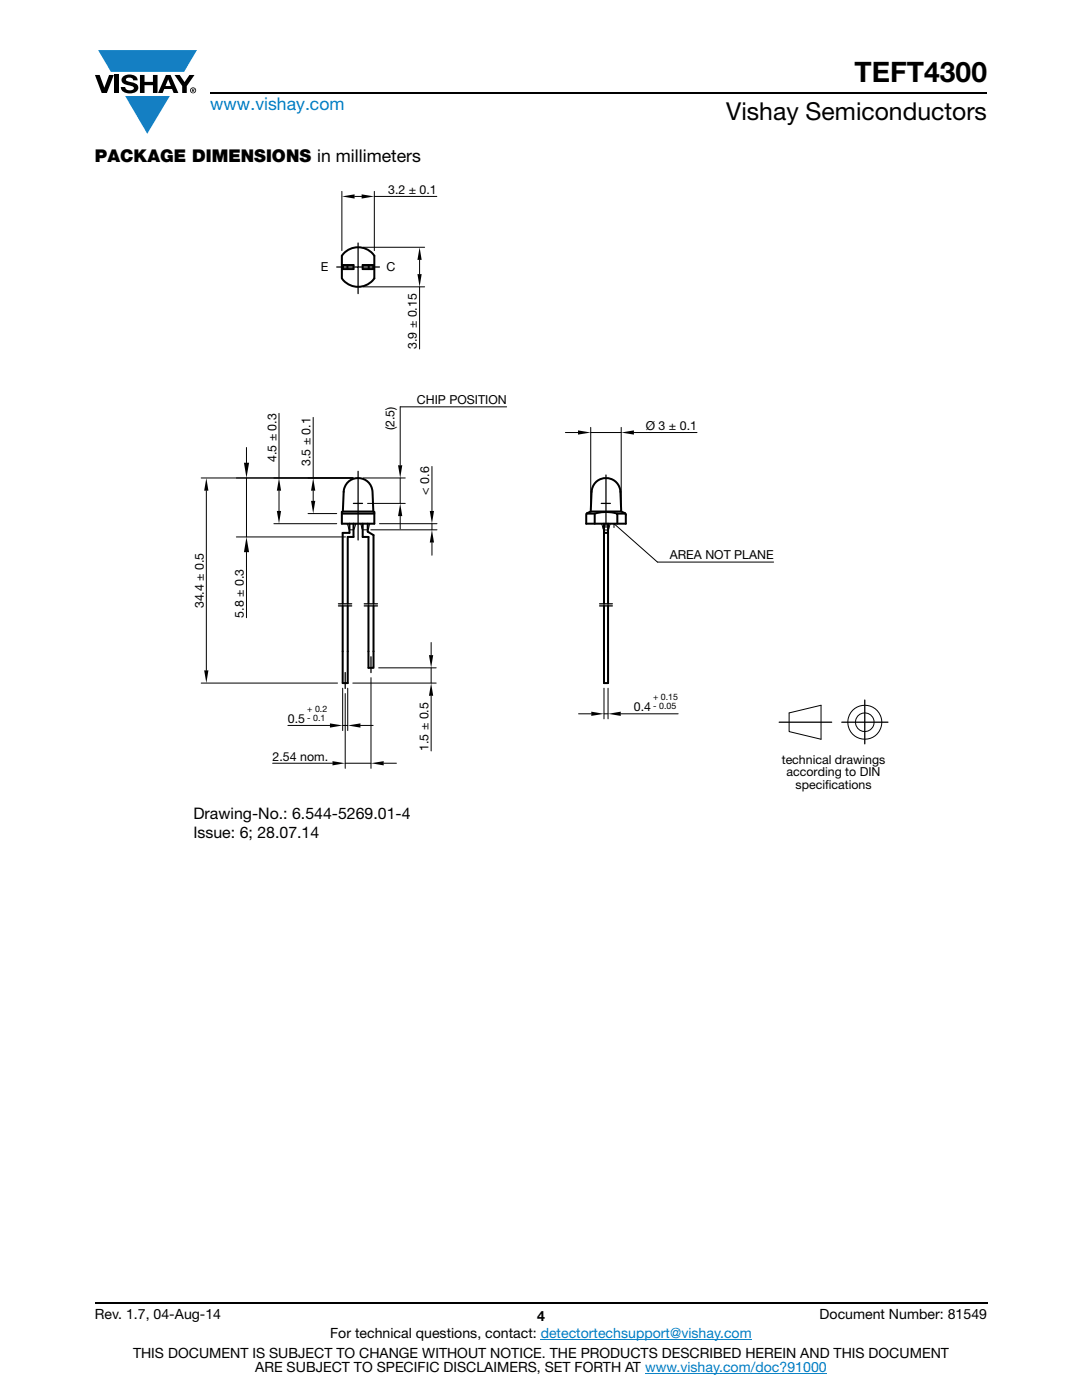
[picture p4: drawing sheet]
<svg xmlns="http://www.w3.org/2000/svg" width="216mm" height="279mm" viewBox="0 0 216 279" stroke-linecap="round" stroke-linejoin="round" font-family="sans-serif">
<g fill="#147fc3">
<path d="M19.6 10h19.7l-2.6 4.3h-1.1h-13.5z"/>
<path d="M25 19.2h8.9l-4.5 7.5z"/>
</g>
<g fill="#000">
<path d="M18.9 15h1l.9 2.5 1-2.5h.9l-1.4 3.6h-1zM22.9 15h.9v3.6h-.9zM24.6 15.3a2.1 2.1 0 0 1 2.8 .3l.1 .4h-.9a.79 .79 0 0 0-.7-.5 .79 .79 0 0 0-.8 .4l.3 .3 1 .2a1.08 1.08 0 0 1 1.2 1 1.08 1.08 0 0 1-1.1 1.2 1.73 1.73 0 0 1-2.4-1.2h.9a.96 .96 0 0 0 .8 .6 .96 .96 0 0 0 .9-.4 1.31 1.31 0 0 0-1.2-.6 1.03 1.03 0 0 1-1.1-.6 1.03 1.03 0 0 1 .2-1.1zM27.9 15h.9v1.3h1.7v-1.3h.9v3.6h-.9v-1.6h-1.7v1.6h-.9zM34.8 15h1.1l.9 1.4 1-1.4h1l-1.5 2.2v1.4h-.9v-1.4z"/>
<path d="M33.6 15.9l.5 1.3h-1.1zM33.1 15l-1.6 3.6h1l.3-.8h1.5l.3 .8h1l-1.6-3.6z"/>
<path d="M38.4 17.8h.2v.2h-.2zM38.3 17.7v.7h.1v-.3l.4 .3-.2-.3 .2-.2-.1-.2z"/>
<path d="M38.1 18a.46 .46 0 0 1 .9 0 .46 .46 0 0 1-.9 0zM37.9 18a.6 .6 0 0 0 1.2 0 .6 .6 0 0 0-1.2 0z"/>
</g>
<path d="M42 18.6h155M18.9 260h178.1" fill="none" stroke="#000" stroke-width=".36"/>
<path d="M107.9 267.3h42.1M128.7 274h36.3" fill="none" stroke="#007ec4" stroke-width=".2"/>
<path d="M38.6 36.6h138.7v131.3h-138.7z" fill="#fff"/>
<g fill="none" stroke="#000" stroke-width=".4">
<path d="M68.4 52.9h2.1v.8h-2.1zM68.5 50.6a3.9 3.9 0 0 1 6.2 .4v4.6a3.9 3.9 0 0 1-6.5 0v-4.6zM69.3 52.9v.8M72.4 52.9h2.1v.8h-2.1zM73.6 52.9v.8M118.9 96.2a2.89 2.89 0 0 1 3.1-.6 2.89 2.89 0 0 1 1.8 2.6l.2 3.9h-6.1l.2-4.4 .3-.8zM68.2 102.2l6.3-.1 .2 .1v2.3h-6.5zM68.2 102.5h6.5M68.4 102.1l.2-3.9a2.88 2.88 0 0 1 2.9-2.8 2.88 2.88 0 0 1 2.8 2.8l.2 3.9M69.7 104.5v1.8h-1.3v14.2M70.5 104.5v2.7h-1.1v13.3M72.4 104.5v2.7h1.1v13.3"/>
<path d="M73.4 104.5v1.6l1.1 .7v13.7M117.1 102.5h1.6l1.2-.3h1.3l2 .3v2M117.9 102.1l-.9 .5v1.9h7.9v-1.9l-.9-.5M118.7 102.5v2M120.5 104.5v16M120.5 106.3h.8M121.3 104.5v16M123.2 102.5h1.6M68.4 120.9v15.4h1v-15.4M73.5 120.9v12.4h1v-12.4M120.5 120.9v15.4h.8v-15.4"/>
</g>
<g fill="none" stroke="#000" stroke-width=".25">
<path d="M67.2 53.3h4.3v5.3M71.5 48.5v4.8h4.2M71.5 94.1v13.7M120.9 94.8v10.5M70.5 100.5h1.8M120 100.5h1.8M67.5 120.5h2.7M67.5 120.9h2.7M68.9 134.2v3.2M72.7 120.5h2.6M72.7 120.9h2.6M74 131.1v3.1"/>
<path d="M119.6 120.5h2.6M119.6 120.9h2.6M172.6 139.7v8.8M155.5 144.1h10.5M168 144.1h9.2"/>
</g>
<g fill="none" stroke="#000" stroke-width=".2">
<path d="M68.2 38.2v11.8M70.8 39.2h1.4M74.7 38.2v11.8M74.7 39.2h12.5M72.5 57.2h12.2M72.5 49.3h12.2M83.7 51.9v2.8M83.7 57.3v12.3M40.1 95.4h30.3M41.2 97.9v35.9M49.2 89.3v3.1M49.2 95.4v11.8"/>
<path d="M55.7 82.5v12.9M55.7 97.9v4.1M62.5 83.3v12.1M62.5 97.9v2.1M72.5 95.4h8.4M79.9 81.2v11.7M79.9 95.4v5.1M79.9 81.2h21.2M86.2 93.1v8.9M112.8 86.3h2.5M117.9 85.3v15.8M117.9 86.3h6.1"/>
<path d="M124 85.3v15.8M126.5 86.3h12.6M47.2 107.2h21.8M49.2 110.2v13.1M54.6 104.5h12.6M61.5 102.5h5.7M69.2 104.5l.5 1.2M71 104.5l-.4 1.2h-.9M72 104.5l.4 1.2h1M73.3 100.5h7.6M73.8 104.5l-.4 1.2M74 105.7h13.2"/>
<path d="M75.7 104.5h11.5M79.9 103v2.5M86.2 104.5v1.2M86.2 108.3v2.5M120 104.5l.2 .4a.73 .73 0 0 0 .7 .9 .73 .73 0 0 0 .7-.9l.2-.4M122.5 105.3v-.8l8.7 7.7h23.2M40.1 136.3h27.3M68.4 137.3v8.5M68.9 138.4v14.9M69.4 137.3v8.5M70.4 136.3h16.6M74 135.2v18.1"/>
<path d="M75.6 133.3h11.4M86 128.2v2.5M86 133.3v3M86 138.9v11M120.5 137.3v6.2M121.3 137.3v6.2M54.4 152.3h11.9M57.4 144.8h8.4M68.4 144.8h1M68.9 152.3h5.1M71.9 144.8h2.6M76.6 152.3h2.5"/>
<path d="M115.4 142.5h2.6M120.5 142.5h.8M123.9 142.5h11.4M157.5 142.3l6.3-1.6v6.8l-6.3-1.5z"/>
<circle cx="172.5" cy="144.1" r="1.86"/>
<circle cx="172.6" cy="144.1" r="3.4"/>
</g>
<g fill="#000">
<path d="M68.2 39.2l2.6-.4v.8zM72.2 38.8l2.5 .4-2.5 .4zM83.7 49.3l.4 2.6h-.8zM83.3 54.7h.8l-.4 2.5zM41.2 95.4l.4 2.5h-.9zM48.7 92.4h1l-.5 3zM55.7 95.4l.4 2.5h-.9zM62.1 100h.8l-.4 2.5zM62.5 95.4l.4 2.5h-.8zM79.4 92.9h.9l-.4 2.5zM115.3 85.9l2.6 .4-2.6 .4zM124 86.3l2.5-.4v.8z"/>
<path d="M49.2 107.2l.5 3h-1zM55.2 102h.9l-.4 2.5zM79.9 100.5l.4 2.5h-.9zM86.2 105.7l.4 2.6h-.8zM85.8 102h.8l-.4 2.5zM40.7 133.8h.9l-.4 2.5zM85.6 130.7h.8l-.4 2.6zM86 136.3l.4 2.6h-.8zM65.8 144.4l2.6 .4-2.6 .4zM66.3 151.9l2.6 .4-2.6 .5zM69.4 144.8l2.5-.4v.8zM74 152.3l2.6-.4v.9z"/>
<path d="M118 142l2.5 .5-2.5 .4zM121.3 142.5l2.6-.5v.9z"/>
</g>
<text font-size="5.6" x="170.5" y="16.4">TEFT4300</text>
<text font-size="4.9" x="144.9" y="24">Vishay Semiconductors</text>
<text font-size="3.5" fill="#007ec4" x="42" y="21.9">www.vishay.com</text>
<text font-size="3.5" x="18.9" y="32.3">PACKAGE DIMENSIONS in millimeters</text>
<g font-size="3.2">
<text x="38.6" y="163.4">Drawing-No.: 6.544-5269.01-4</text>
<text x="38.6" y="167.3">I</text>
<text x="39.4" y="167.3">ssue: 6; 28.07.14</text>
</g>
<g font-size="2.8">
<text x="18.9" y="263.3">Rev. 1.7, 04-Aug-14</text>
<text x="107.2" y="263.6">4</text>
<text x="163.6" y="263.3">Document Number: 81549</text>
<text x="65.9" y="267.1">For technical questions, contact: detectortechsupport@vishay.com</text>
<text x="26.5" y="271">THIS DOCUMENT IS SUBJECT TO CHANGE WITHOUT NOTICE. THE PRODUCTS DESCRIBED HEREIN AND THIS DOCUMENT</text>
<text x="50.9" y="273.8">ARE SUBJECT TO SPECIFIC DISCLAIMERS, SET FORTH AT www.vishay.com/doc?91000</text>
</g>
<g font-size="2.5">
<text x="77.4" y="38.7">3.2 ± 0.1</text>
<text x="64" y="54.1">E</text>
<text x="77.1" y="54.1">C</text>
<text x="83.2" y="69.6" transform="rotate(-90 83.2 69.6)">3.9 ± 0.15</text>
<text x="83.2" y="80.7">CHIP POSITION</text>
<text x="78.7" y="85.9" transform="rotate(-90 78.7 85.9)">(2.5)</text>
<text x="128.9" y="85.8">Ø 3 ± 0.1</text>
<text x="55.1" y="92.2" transform="rotate(-90 55.1 92.2)">4.5 ± 0.3</text>
<text x="62" y="93" transform="rotate(-90 62 93)">3.5 ± 0.1</text>
<text x="85.7" y="98.7" transform="rotate(-90 85.7 98.7)">&lt; 0.6</text>
<text x="133.7" y="111.6">AREA NOT PLANE</text>
<text x="40.6" y="121.4" transform="rotate(-90 40.6 121.4)">34.4 ± 0.5</text>
<text x="48.7" y="123.3" transform="rotate(-90 48.7 123.3)">5.8 ± 0.3</text>
<text x="126.5" y="141.9">0.4</text>
<text x="57.4" y="144.3">0.5</text>
<text x="85.5" y="149.9" transform="rotate(-90 85.5 149.9)">1.5 ± 0.5</text>
<text x="54.4" y="151.8">2.54 nom.</text>
<text x="156" y="152.5">technical drawings</text>
<text x="157" y="154.9">according to DIN</text>
<text x="158.7" y="157.4">specif</text>
<text x="164.6" y="157.4">ications</text>
</g>
<g font-size="1.8">
<text x="61.3" y="142.1">+ 0.2</text>
<text x="61.3" y="143.8">- 0.1</text>
<text x="130.3" y="139.7">+ 0.15</text>
<text x="130.3" y="141.5">- 0.05</text>
</g>
</svg>
